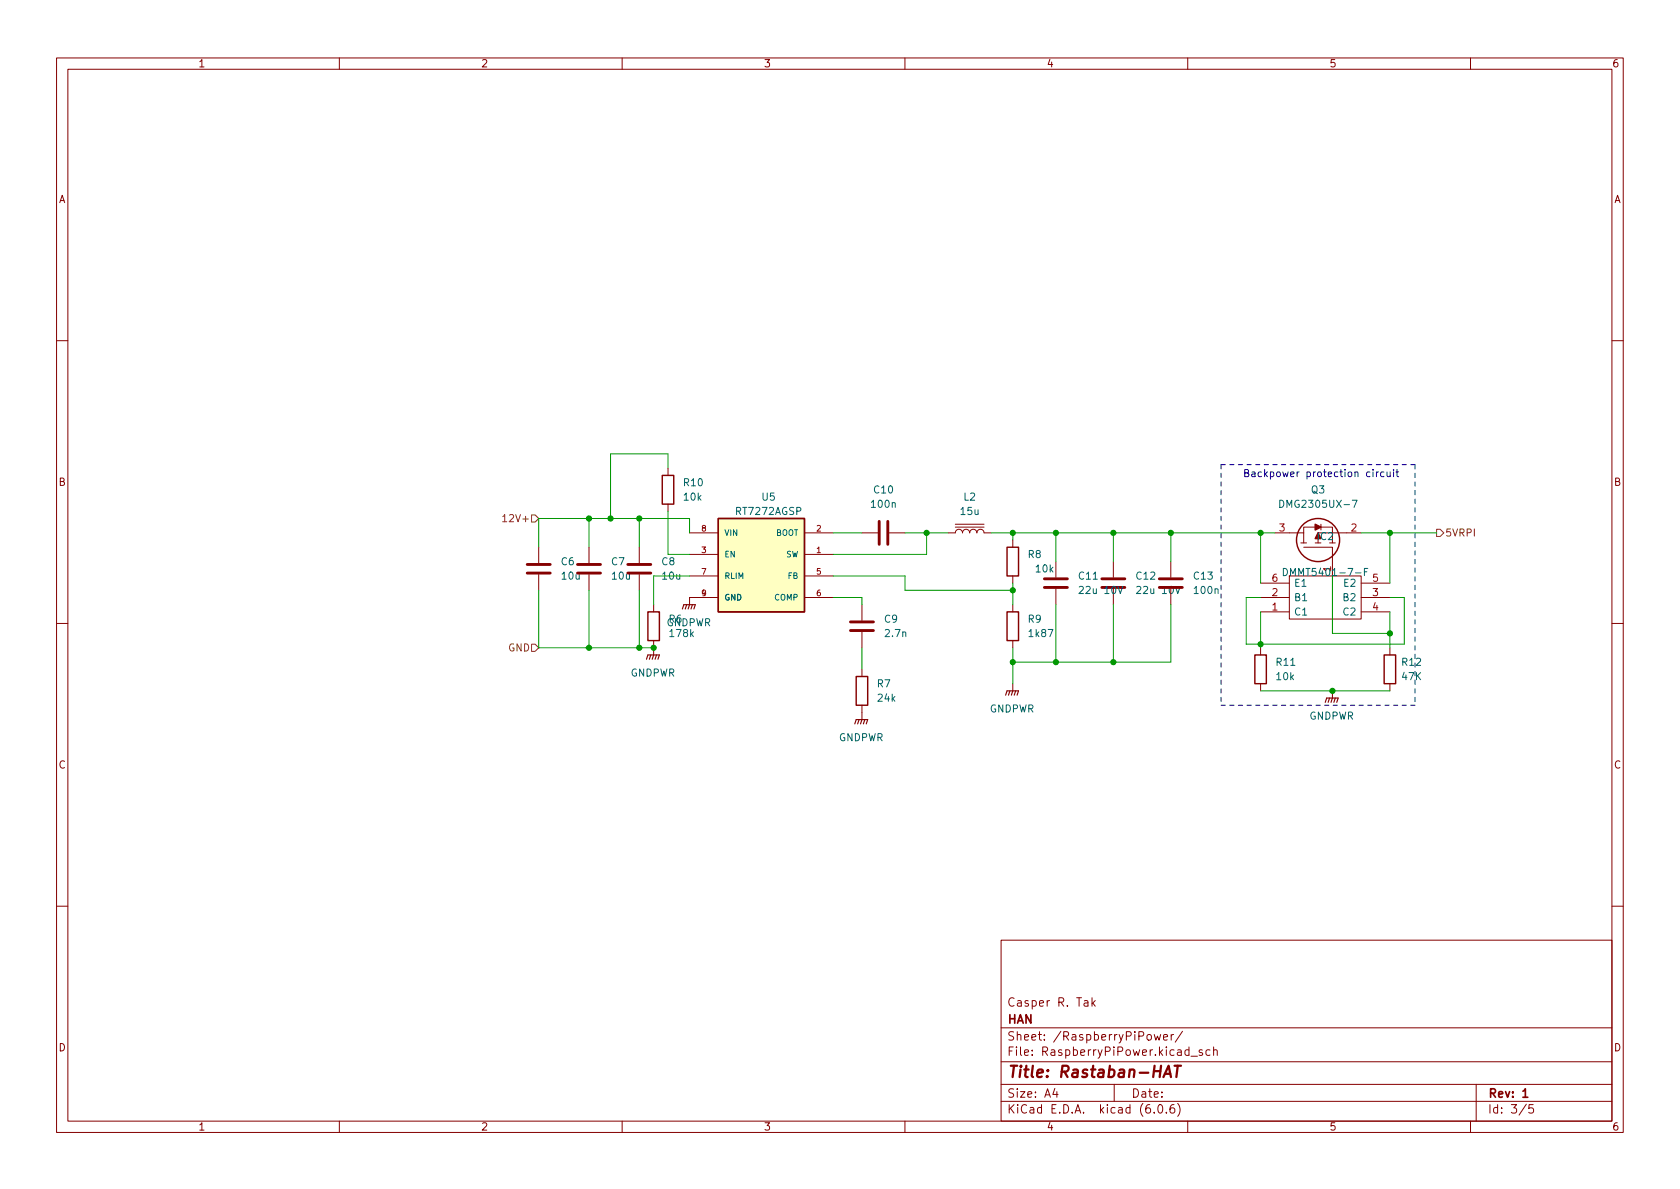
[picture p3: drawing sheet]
<svg xmlns="http://www.w3.org/2000/svg" width="297mm" height="210mm" viewBox="0 0 297 210" stroke-linecap="round" stroke-linejoin="round" font-family="sans-serif">
<g fill="none" stroke="#840000" stroke-width=".18">
<path d="M10 10.2h277v190.1h-277zM12 12.2h273v186.1h-273zM60 10.2v2M110 10.2v2M160 10.2v2M210 10.2v2M260 10.2v2M10 60.2h2M285 60.2h2M95.2 96.8v2.8M104.1 96.8v2.8M113 96.8v2.8"/>
<path d="M118.1 82.8v1.3M118.1 89.1v1.3M121.9 94.2h5.1M121.9 98h5.1M142.2 94.2h5.1M142.2 98h5.1M152.4 94.2h2.8M157.2 94.2h2.8M167.6 94.2h1.3a.64 .64 0 0 1 .6-.6 .64 .64 0 0 1 .7 .6 .64 .64 0 0 1 .6-.6 .64 .64 0 0 1 .6 .6 .64 .64 0 0 1 .7-.6 .64 .64 0 0 1 .6 .6 .64 .64 0 0 1 .7-.6 .64 .64 0 0 1 .6 .6h1.3M168.9 93.2h5.1M168.9 92.7h5.1M179.1 95.5v1.3"/>
<path d="M186.7 99.3v2.8M196.8 99.3v2.8M207 99.3v2.8M225.4 94.2h5.1M230 96h1M230.5 96.8h5.1v5M230.5 94.2v1.8M232.5 93.2h-2v1M233 94.2h7.7M233.6 93.2h2v1M233.6 92.7v1M10 110.2h2"/>
<path d="M95.2 101.6v2.8M104.1 101.6v2.8M113 101.6v2.8M115.6 106.9v1.3M115.6 113.3v2.5M121.9 101.8h5.1M127 105.7h-5.1v1.2M142.2 105.7h5.1M142.2 101.8h5.1M152.4 106.9v2.8M152.4 111.8v2.7M152.4 118.4v1.2"/>
<path d="M179.1 101.8v1.3M179.1 106.9v1.3M179.1 113.3v1.2M186.7 104.1v2.8M196.8 104.1v2.8M207 104.1v2.8M222.9 114.5v1.3M222.9 108.2h5.1M222.9 105.7h5.1M222.9 103.1h5.1M228 101.8h12.7v7.7h-12.7zM240.7 108.2h5"/>
<path d="M240.7 105.7h5M240.7 103.1h5M245.7 114.5v1.3M285 110.2h2M152.4 124.7v2.5M179.1 120.9v1.3M222.9 120.9v1.3M235.6 122.2v1.2M245.7 120.9v1.3M10 160.2h2M177 166.3h108v32h-108zM191.7 177h.6l.1 .9"/>
<path d="M192.4 177.3l-.5 .1a.29 .29 0 0 0-.3 .2 .29 .29 0 0 0 .3 .3h.5M193.1 176.4v1.5M193.2 177.4l.4 .5M193.6 176.9l-.5 .6M285 160.2h2M60 198.3v2M110 198.3v2M160 198.3v2M177 194.8h108M177 191.8h108M177 187.8h108M177 181.8h108"/>
<path d="M186.5 192.5l-.4 1h1M186.9 193v1M197 191.8v3M204.1 196.7v.1M204.1 182.9l.3 1 .2-.7 .3 .7 .3-1M204.9 195.4l.2-.1a.81 .81 0 0 1 .6 .7 .81 .81 0 0 1-.3 .8h-.2a.81 .81 0 0 1-.6-.6 .81 .81 0 0 1 .3-.8zM205.7 183.4l.7-.1v-.3l-.5-.1-.2 .2 .1 .8h.6M206.2 196.7v.1M207.1 182.9v1M207.5 182.9l-.3 .1-.1 .2M207.6 195.3a.59 .59 0 0 0-.7 .7v.5l.1 .3h.4l.2-.1 .1-.5-.1-.2-.5-.1-.2 .3M208.2 195.1a1.72 1.72 0 0 1 0 2.3"/>
<path d="M209.1 182.4l-1.3 1.9M210 198.3v2M210.6 186.8h1.1M212.6 185.7l-.4-.1-.2 .2 .1 .3 .5 .1v.4h-.6M213.9 185.7l-.4-.1-.3 .3v.4l.2 .3h.5M214.6 185.8l.2-.2 .3 .1 .1 .9M214.6 185.1v1.5M260 198.3v2M261 191.8v6.5M269.9 195.3l-1.3 1.9M271.1 195.3h-.7l-.1 .7 .2-.1 .5 .1 .2 .2-.1 .5-.2 .1-.6-.1"/>
</g>
<path d="M269.3 193l.4-.5v1.5M269.3 194h.8" fill="none" stroke="#840000" stroke-width=".3"/>
<path d="M205.7 190.5l.9-2 .4 2M206 189.9h.9M207.7 188.5h1.1M208.2 188.5l-.2 2" fill="none" stroke="#840000" stroke-width=".4"/>
<g fill="none" stroke="#840000" stroke-width=".25">
<path d="M117.1 84.1h2v5h-2zM127 91.7h15.2v16.5h-15.2zM178.1 96.8h2v5h-2zM114.6 108.2h2v5.1h-2zM151.4 119.6h2v5.1h-2zM178.1 108.2h2v5.1h-2zM221.9 115.8h2v5.1h-2zM244.7 115.8h2.1v5.1h-2.1z"/>
<circle cx="233" cy="95.5" r="3.8"/>
</g>
<g fill="none" stroke="#840000" stroke-width=".51">
<path d="M93.2 99.8h4.1M102.1 99.8h4.1M111 99.8h4.1M155.4 92.2v4.1M157 92.2v4.1M93.2 101.3h4.1M102.1 101.3h4.1M111 101.3h4.1M150.4 110h4M150.4 111.5h4M184.7 102.4h4M184.7 103.9h4"/>
<path d="M194.8 102.4h4.1M194.8 103.9h4.1M205 102.4h4M205 103.9h4"/>
</g>
<path d="M226.3 88.5a.64 .64 0 0 1 .7 .6 .64 .64 0 0 1-.7 .6zM239.1 88.5h.8l-.5 1.2M197.7 103.7l.4 1.3 .4-1.3M207.8 103.7l.4 1.3 .5-1.3M226.9 100.5a.64 .64 0 0 1 .7 .7 .64 .64 0 0 1-.7 .6zM241.2 101.1h.5M241.8 100.5h-.6v1.3" fill="none" stroke="#006464" stroke-width=".18"/>
<g fill="none" stroke="#840000" stroke-width=".2">
<path d="M114.3 116.6l.3-.8h2l-.3 .8M115.1 115.8l-.3 .8M115.6 115.8l-.3 .8M116.1 115.8l-.3 .8M120.6 107.7l.3-.8h2l-.2 .8M121.4 106.9l-.2 .8M121.9 106.9l-.2 .8M122.4 106.9l-.2 .8M151.1 128l.3-.8h2l-.2 .8M151.9 127.2l-.3 .8M152.4 127.2l-.3 .8M152.9 127.2l-.2 .8"/>
<path d="M177.8 122.9l.3-.7h2l-.3 .7M178.6 122.2l-.3 .7M179.1 122.2l-.3 .7M179.6 122.2l-.3 .7M234.3 124.2l.3-.8h2l-.3 .8M235.1 123.4l-.3 .8M235.6 123.4l-.3 .8M236.1 123.4l-.3 .8"/>
</g>
<path d="M232.5 92.7l1.1 .5-1.1 .5z" fill="#840000" stroke="#840000" stroke-width=".25"/>
<path d="M127 91.7h15.2v16.5h-15.2z" fill="#ffffc2" stroke="#ffffc2" stroke-width=".18"/>
<path d="M88.9 91.4l.3-.4v1.3M88.9 92.3h.7M94 91.1h.6l.6 .6-.6 .6h-.6zM254 93.6h.6l.7 .6-.7 .7h-.6zM94 113.9h.6l.6 .6-.6 .7h-.6z" fill="none" stroke="#725600" stroke-width=".18"/>
<path d="M242.8 83v.1M242.8 83.4v.9M243.4 83.4v.9M243.7 83.4l-.3 .3M244.7 83.5l-.4-.1-.2 .3 .1 .5h.5M245.2 83.4l.1 .8 .3 .1 .2-.1M245.8 83.4v.9M246.4 83v.1M246.4 83.4v.9M246.8 83.4h.5M247 83v1.1l.3 .2" fill="none" stroke="#0000c2" stroke-width=".18"/>
<path d="M215.9 82.2v42.5M215.9 82.2h34.3M250.2 82.2v42.5M250.2 124.7h-34.3" fill="none" stroke="#0000c2" stroke-width=".18" stroke-dasharray=".8 .8"/>
<g fill="none" stroke="#009600" stroke-width=".18">
<path d="M104.1 91.7v5.1M113 91.7v5.1M118.1 82.8v-2.5h-10.2v11.4M118.1 90.4v7.6h3.8M121.9 94.2v-2.5h-26.7v5.1M147.3 94.2h5.1M160 94.2h7.6M163.8 94.2v3.8h-16.5M175.3 94.2h50.1M179.1 94.2v1.3M186.7 94.2v5.1M196.8 94.2v5.1"/>
<path d="M207 94.2v5.1M222.9 94.2v8.9M240.7 94.2h13.3M245.7 94.2v8.9M95.2 104.4v10.1h20.4M104.1 104.4v10.1M113 104.4v10.1M121.9 101.8h-6.3v5.1M147.3 105.7h5.1v1.2M147.3 101.8h12.7v2.6h19.1M152.4 114.5v3.9M179.1 103.1v3.8"/>
<path d="M179.1 114.5v6.4M186.7 106.9v10.2M196.8 106.9v10.2M207 106.9v10.2h-27.9M222.9 108.2v6.3M222.9 105.7h-2.6v8.2h28v-8.2h-2.6M235.6 101.8v10.2h10.1M245.7 108.2v6.3M222.9 122.2h22.8"/>
</g>
<g fill="#009600" stroke="#009600" stroke-width=".18">
<circle cx="104.1" cy="114.5" r=".46"/>
<circle cx="104.1" cy="91.7" r=".46"/>
<circle cx="113" cy="91.7" r=".46"/>
<circle cx="107.9" cy="91.7" r=".46"/>
<circle cx="115.6" cy="114.5" r=".46"/>
<circle cx="113" cy="114.5" r=".46"/>
<circle cx="196.8" cy="94.2" r=".46"/>
<circle cx="186.7" cy="94.2" r=".46"/>
<circle cx="179.1" cy="117.1" r=".46"/>
<circle cx="186.7" cy="117.1" r=".46"/>
<circle cx="196.8" cy="117.1" r=".46"/>
<circle cx="207" cy="94.2" r=".46"/>
<circle cx="179.1" cy="104.4" r=".46"/>
<circle cx="222.9" cy="113.9" r=".46"/>
<circle cx="245.7" cy="112" r=".46"/>
<circle cx="235.6" cy="122.2" r=".46"/>
<circle cx="222.9" cy="94.2" r=".46"/>
<circle cx="245.7" cy="94.2" r=".46"/>
<circle cx="163.8" cy="94.2" r=".46"/>
<circle cx="179.1" cy="94.2" r=".46"/>
</g>
<text font-size="2.8" fill="#840000" x="178" y="190.6">Title: Rastaban-HAT</text>
<g font-size="2.1" fill="#840000">
<text x="178" y="178">Casper R. Tak</text>
<text x="178" y="184">Sheet: /RaspberryPiPower/</text>
<text x="178" y="181">HAN</text>
<text x="178" y="186.7">File: RaspberryPiPower.kicad_sch</text>
<text x="178" y="196.9">KiCad E.D.A. kicad (6.0.6)</text>
<text x="178" y="194.1">Size: A4</text>
<text x="200" y="194.1">Date:</text>
<text x="263" y="194.1">Rev: 1</text>
<text x="263" y="196.9">Id: 3/5</text>
</g>
<g font-size="1.8" fill="#840000">
<text x="35" y="11.9">1</text>
<text x="85" y="11.9">2</text>
<text x="135" y="11.9">3</text>
<text x="185" y="11.9">4</text>
<text x="235" y="11.9">5</text>
<text x="285" y="11.9">6</text>
<text x="10.3" y="35.9">A</text>
<text x="285.3" y="35.9">A</text>
<text x="10.3" y="85.9">B</text>
<text x="285.3" y="85.9">B</text>
<text x="10.3" y="135.9">C</text>
<text x="285.3" y="135.9">C</text>
<text x="10.3" y="185.9">D</text>
<text x="285.3" y="185.9">D</text>
<text x="35" y="199.9">1</text>
<text x="85" y="199.9">2</text>
<text x="135" y="199.9">3</text>
<text x="185" y="199.9">4</text>
<text x="235" y="199.9">5</text>
<text x="285" y="199.9">6</text>
</g>
<g font-size="1.8" fill="#006464">
<text x="121" y="86">R10</text>
<text x="121" y="88.5">10k</text>
<text x="134.8" y="88.5">U5</text>
<text x="154.2" y="89.8">100n</text>
<text x="154.6" y="87.2">C10</text>
<text x="170.4" y="88.5">L2</text>
<text x="227" y="89.8">DMG2305UX-7</text>
<text x="231.9" y="87.2">Q3</text>
<text x="130.2" y="91.1">RT7272AGSP</text>
<text x="169.9" y="91.1">15u</text>
<text x="232.9" y="95.5">IC2</text>
<text x="99.2" y="99.9">C6</text>
<text x="108.1" y="99.9">C7</text>
<text x="117" y="99.9">C8</text>
<text x="181.8" y="98.7">R8</text>
<text x="183.2" y="101.2">10k</text>
<text x="228.1" y="101.8">DMMT5401-7-F</text>
<text x="99.4" y="102.5">10u</text>
<text x="108.3" y="102.5">10u</text>
<text x="117.2" y="102.5">10u</text>
<text x="190.8" y="102.5">C11</text>
<text x="191.3" y="105">22u 10V</text>
<text x="201" y="102.5">C12</text>
<text x="201.4" y="105">22u 10V</text>
<text x="211.1" y="102.5">C13</text>
<text x="211.3" y="105">100n</text>
<text x="228.7" y="106.3">B1</text>
<text x="228.7" y="103.8">E1</text>
<text x="237.6" y="106.3">B2</text>
<text x="237.7" y="103.8">E2</text>
<text x="117.8" y="110.7">GNDPWR</text>
<text x="118.3" y="110.1">R6</text>
<text x="118.6" y="112.6">178k</text>
<text x="156.4" y="110.1">C9</text>
<text x="156.6" y="112.6">2.7n</text>
<text x="181.8" y="110.1">R9</text>
<text x="182.1" y="112.6">1k87</text>
<text x="228.7" y="108.8">C1</text>
<text x="237.6" y="108.8">C2</text>
<text x="111.4" y="119.6">GNDPWR</text>
<text x="225.7" y="117.7">R11</text>
<text x="248" y="117.7">R12</text>
<text x="155.1" y="121.5">R7</text>
<text x="155.3" y="124.1">24k</text>
<text x="174.9" y="126">GNDPWR</text>
<text x="225.8" y="120.3">10k</text>
<text x="248" y="120.3">47K</text>
<text x="148.2" y="131.1">GNDPWR</text>
<text x="231.4" y="127.2">GNDPWR</text>
</g>
<text font-size="1.8" fill="#0000c2" x="219.7" y="84.4">Backpower protection circuit</text>
<g font-size="1.8" fill="#725600">
<text x="89.6" y="92.3">12V+</text>
<text x="255.5" y="94.9">5VRPI</text>
<text x="89.9" y="115.2">GND</text>
</g>
<g font-size="1.8" fill="#a90000">
<text x="226.2" y="94">3</text>
<text x="238.9" y="94">2</text>
<text x="235.3" y="101.1" transform="rotate(-90 235.3 101.1)">1</text>
<text x="224.9" y="107.9">1</text>
<text x="224.9" y="105.4">2</text>
<text x="224.9" y="102.9">6</text>
<text x="242.7" y="105.4">3</text>
<text x="242.7" y="107.9">4</text>
<text x="242.7" y="102.9">5</text>
</g>
<g font-size="1.4" fill="#a90000">
<text x="124.1" y="94">8</text>
<text x="144.4" y="94">2</text>
<text x="124.1" y="97.8">3</text>
<text x="124.1" y="101.6">7</text>
<text x="144.4" y="97.8">1</text>
<text x="144.4" y="101.6">5</text>
<text x="124.1" y="105.4">9</text>
<text x="144.4" y="105.4">6</text>
</g>
<g font-size="1.4" fill="#006464">
<text x="128" y="94.7">VIN</text>
<text x="137.1" y="94.7">BOOT</text>
<text x="128" y="98.5">EN</text>
<text x="138.9" y="98.5">SW</text>
<text x="128" y="106.2">GND</text>
<text x="128" y="102.4">RLIM</text>
<text x="137" y="106.2">COMP</text>
<text x="139.3" y="102.4">FB</text>
</g>
</svg>
